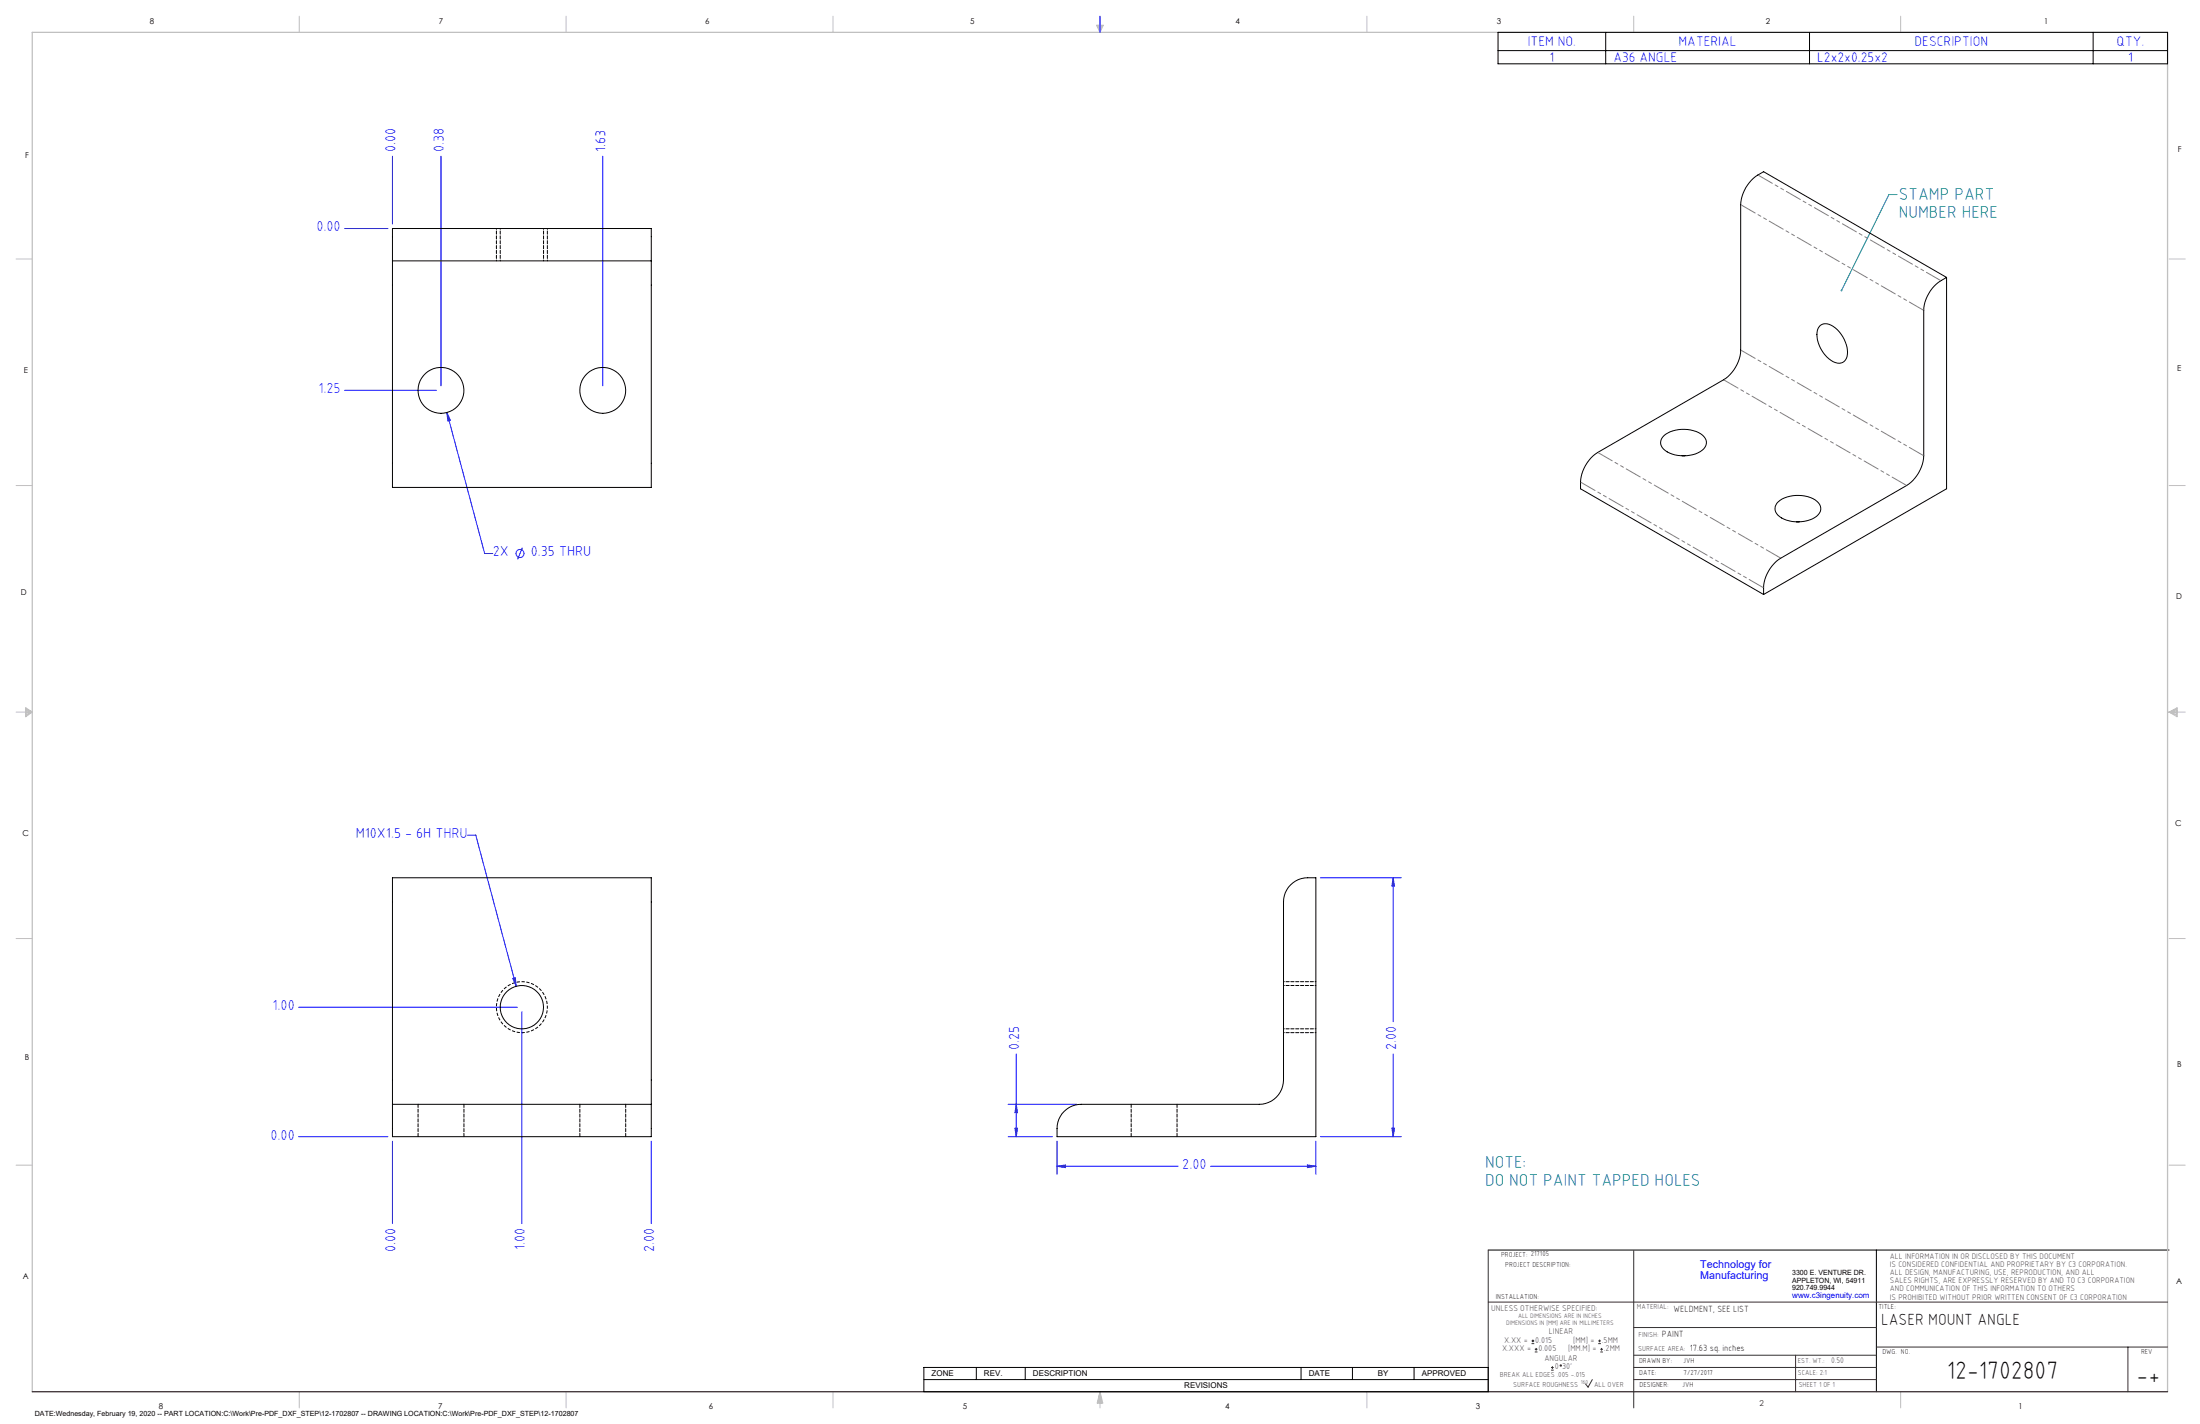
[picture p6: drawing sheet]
<svg xmlns="http://www.w3.org/2000/svg" width="864mm" height="559mm" viewBox="0 0 864 559" stroke-linecap="round" stroke-linejoin="round" font-family="sans-serif">
<g fill="none" stroke="#000" stroke-width=".39">
<path d="M588 12.7h262.9v12.3h-262.9zM588 19.9h262.9M630.3 12.7v12.3M710.3 12.7v12.3M821.7 12.7v12.3M584.2 490.5h267.3M736.6 490.5v55.6M362.7 536.6h221.5v9.5h-221.5zM383.3 536.6v4.8M402.4 536.6v4.8M510.7 536.6v4.8M530.9 536.6v4.8"/>
<path d="M555.1 536.6v4.8M362.7 541.4h221.5"/>
</g>
<g fill="none" stroke="#c0c0c0" stroke-width=".39">
<path d="M117.5 6.4v6.3M222.2 6.4v6.3M327 6.4v6.3M430.4 9.9h2.7l-1.3 2.8zM430.9 9.9l.9 2.8M431.2 9.9l.6 2.8M432.1 9.9l-.3 2.8M432.6 9.9l-.8 2.8M536.6 6.4v6.3M641.3 6.4v6.3M746.1 6.4v6.3M6.3 101.6h6.4"/>
<path d="M851.5 101.6h6.3M6.3 190.5h6.4M851.5 190.5h6.3M6.3 279.4h6.4M10.1 277.7l2.6 1.7-2.6 1.9zM10.1 278.2l2.6 1.2M10.1 278.8l2.6 .6M12.7 279.4l-2.6 1.2M12.7 279.4l-2.6 .5M851.5 279.4h6.3M851.5 279.4l3.1 .5M851.5 279.4l3.1 1.2"/>
<path d="M851.5 279.4l3.1-1.7v3.6zM854.6 278.8l-3.1 .6M854.6 278.2l-3.1 1.2M6.3 368.3h6.4M851.5 368.3h6.3M6.3 457.2h6.4M851.5 457.2h6.3M117.5 546.1v6.4M222.2 546.1v6.4M327 546.1v6.4M431.8 546.1v6.4M431.8 546.1l1.1 4.5h-2.2z"/>
<path d="M431.8 546.1l.6 4.5M431.8 546.1l-.9 4.5M431.8 546.1l-.4 4.5M431.8 546.1l.3 4.5M536.6 546.1v6.4M746.1 546.1v6.4"/>
</g>
<path d="M12.7 546.1v-533.4h838.2v533.4" fill="none" stroke="#c0c0c0" stroke-width=".5"/>
<g fill="none" stroke="#00f" stroke-width=".39">
<path d="M431.8 6.4v6.3M154.1 61.3v26.6M173.1 61.3v90.1M236.6 61.3v90.1M135.3 89.7h17M135.3 153.2h36M175.4 161.9l1.4 3.1-1 .2zM175.4 161.9l14.9 55.3h3.1M205 214.9l-1.8 4.6M183.6 327.7h3.2l15.8 59.3M518.3 344.5h31.8M546.9 344.5l.5 3.2h-1z"/>
<path d="M546.9 344.5v56.4M117.3 395.3h85.8M201.3 384l1-.3 .3 3.3zM204.9 397v83.2M398.9 413.6v32.5M546.9 413.6v32.5M395.7 433.4h27M398.9 433.4l.5 3.2h-1zM117.3 446.1h35M154.1 447.8v32.4M255.7 447.8v32.4M395.7 446.1h17.4"/>
<path d="M398.4 442.7h1l-.5 3.4zM414.9 457.7l3.3-.5v1zM414.9 447.8v13M414.9 457.7h47.6M475.2 457.7h41.3M513.2 457.2l3.3 .5-3.3 .5zM516.5 447.8v13M518.3 446.1h31.8M546.4 442.7h1l-.5 3.4z"/>
<circle cx="204.1" cy="217.2" r="1.59"/>
</g>
<path d="M584.2 490.5v55.6M641.3 490.7v61.8M584.2 511h266.7M641.3 520.9h95.3M641.3 531.8h95.3M641.3 536.6h95.3M704.8 531.8v14.3M736.6 528.6h114.3M835.3 528.6v17.5M625.1 541.4l-1.7 2.9-1-1.2M641.3 541.4h95.3" fill="none" stroke="#382c30" stroke-width=".39"/>
<path d="M12.7 546.1h838.2" fill="none" stroke="#382c30" stroke-width=".5"/>
<path d="M214.9 395.2a10 10 0 0 0-14.8-8.8 10 10 0 0 0-.7 17.2 10 10 0 0 0 15.4-7.5l.1-.9" fill="none" stroke="#000" stroke-width=".39" stroke-dasharray="1.3 .6" stroke-dashoffset=".7" stroke-linecap="butt"/>
<path d="M194.9 89.7v12.7M214.9 102.4v-12.7M516.5 385.2h-12.7M503.8 405.2h12.7" fill="none" stroke="#000" stroke-width=".39" stroke-dasharray="1.3 .6" stroke-dashoffset="-1"/>
<path d="M744.7 76.3h-3.2l-18.6 37.7" fill="none" stroke="#008080" stroke-width=".39"/>
<path d="M722.7 113.7a.35 .35 0 0 1 .5 .3 .35 .35 0 0 1-.5 .3z" fill="#008080"/>
<g fill="#00f">
<path d="M201.3 384l1.3 3-.3-3.3zM175.4 161.9l.4 3.3 1-.2z"/>
<path d="M414.9 457.7l3.3-.5v1zM513.2 457.2l3.3 .5-3.3 .5z"/>
<path d="M546.4 442.7h1l-.5 3.4zM546.9 344.5l.5 3.2h-1z"/>
<path d="M398.9 433.4l.5 3.2h-1zM398.4 442.7h1l-.5 3.4z"/>
</g>
<g fill="none" stroke="#000" stroke-width=".39">
<path d="M154.1 102.4v-12.7h101.6v12.7M154.1 102.4v88.9h101.6v-88.9M154.1 102.4h101.6M764.1 108.9a15 15 0 0 0-8.9 12.9v57.1a15 15 0 0 1-6.8 11.6l-49.4 28.5a15.1 15.1 0 0 0-6.7 14.3M764.1 108.9l-71.8-41.5a15.2 15.2 0 0 0-9 12.9v57.1a14.8 14.8 0 0 1-6.7 11.6l-49.4 28.6a15.2 15.2 0 0 0-6.8 14.2l71.9 41.5M764.1 108.9v82.9l-71.8 41.5M714.6 127.7a4.6 4.6 0 0 1 5.8 1 12.6 12.6 0 0 1 4.6 11.3 3.4 3.4 0 0 1-5.4 2 12.5 12.5 0 0 1-6.2-12.4zM653.2 171a12.8 12.8 0 0 1 15.7 .4 3.6 3.6 0 0 1-1.5 5.8 13.4 13.4 0 0 1-14.4-1 3.4 3.4 0 0 1 .2-5.2zM660.3 178.9h1.1M698.1 196.9a12.9 12.9 0 0 1 15.7 .4 3.6 3.6 0 0 1-1.5 5.8 13.3 13.3 0 0 1-14.4-.9 3.5 3.5 0 0 1 .2-5.3zM705.2 204.8h1.1M506.6 347.2a9.2 9.2 0 0 1 6.7-2.7h3.2v101.6h-101.6a11.4 11.4 0 0 1 2.8-10 9.2 9.2 0 0 1 6.7-2.7h69.9a9.6 9.6 0 0 0 9.5-9.6v-69.8a9.2 9.2 0 0 1 2.8-6.8z"/>
<path d="M154.1 433.4v12.7h101.6v-12.7M154.1 433.4v-88.9h101.6v88.9M154.1 433.4h101.6"/>
<circle cx="173.1" cy="153.2" r="9"/>
<circle cx="236.6" cy="153.2" r="9"/>
<circle cx="204.9" cy="395.3" r="8.5"/>
</g>
<path d="M164.1 433.3v12.7M227.6 433.3v12.7M444 433.3v12.7M182.1 446v-12.7M245.6 446v-12.7M462 446v-12.7" fill="none" stroke="#000" stroke-width=".39" stroke-dasharray="1.3 .6"/>
<path d="M196.4 89.7v12.7M213.4 102.4v-12.7M516.5 386.7h-12.7M503.8 403.7h12.7" fill="none" stroke="#000" stroke-width=".39" stroke-dasharray="1.3 .6" stroke-dashoffset="-1"/>
<path d="M761.9 110.1l-71.9-41.4M755.2 121.8l-71.9-41.5M755.2 178.8l-71.9-41.4M748.4 190.5l-71.8-41.5M699 219l-71.8-41.5M692.3 230.7l-71.8-41.5" fill="none" stroke="#808080" stroke-width=".39" stroke-dasharray="6.3 1.3 1.3 1.3 1.3 1.3" stroke-dashoffset="-.2"/>
<g fill="none" stroke="#382c30" stroke-width=".39">
<path d="M601.2 527.3h1.1M601.2 526.2h1.1M601.7 525.7v1M602.5 530.5h1M602.5 529.5h1M603 529v1M608.9 537.7h1M608.9 536.6h1M609.4 536.1v1.1M627.4 527.3h1M627.4 526.2h1M627.9 525.7v1"/>
<path d="M628.2 530.5h1M628.2 529.5h1M628.7 529v1"/>
<circle cx="612.7" cy="535.9" r=".27"/>
</g>
<g font-size="9.9">
<text x="764.2" y="541.1">12-1702807</text>
<text x="838.7" y="543.2">-+</text>
</g>
<g font-size="6.8" fill="#008080">
<text x="745.3" y="78.7">STAMP PART</text>
<text x="745.3" y="85.5">NUMBER HERE</text>
<text x="583" y="458.4">NOTE:</text>
<text x="583" y="465.2">DO NOT PAINT TAPPED HOLES</text>
</g>
<text font-size="6.3" x="738.4" y="519.9">LASER MOUNT ANGLE</text>
<g font-size="5.7" fill="#00f">
<text x="155.2" y="59.7" transform="rotate(-90 155.2 59.7)">0.00</text>
<text x="174.2" y="59.7" transform="rotate(-90 174.2 59.7)">0.38</text>
<text x="237.7" y="59.7" transform="rotate(-90 237.7 59.7)">1.63</text>
<text x="124.2" y="90.8">0.00</text>
<text x="125" y="154.3">1.25</text>
<text x="193.4" y="218.3">2X</text>
<text x="208.3" y="218.3">0.35 THRU</text>
<text x="139.6" y="328.8">M10X1.5 - 6H THRU</text>
<text x="107" y="396.4">1.00</text>
<text x="400.1" y="412" transform="rotate(-90 400.1 412)">0.25</text>
<text x="548" y="412" transform="rotate(-90 548 412)">2.00</text>
<text x="106.2" y="447.2">0.00</text>
<text x="464.1" y="458.8">2.00</text>
<text x="155.2" y="491.2" transform="rotate(-90 155.2 491.2)">0.00</text>
<text x="206" y="490.5" transform="rotate(-90 206 490.5)">1.00</text>
<text x="256.8" y="491.2" transform="rotate(-90 256.8 491.2)">2.00</text>
</g>
<g font-size="5.4" fill="#00f">
<text x="599.7" y="18.1">ITEM NO.</text>
<text x="658.9" y="18.1">MATERIAL</text>
<text x="751.6" y="18.1">DESCRIPTION</text>
<text x="830.8" y="18.1">QTY.</text>
<text x="608.2" y="24.3">1</text>
<text x="633.3" y="24.3">A36 ANGLE</text>
<text x="713.3" y="24.3">L2x2x0.25x2</text>
<text x="835.3" y="24.3">1</text>
</g>
<g font-size="4.2" fill="#00f">
<text x="667.4" y="497.7">Technology for</text>
<text x="667.4" y="502">Manufacturing</text>
</g>
<g font-size="3.5">
<text x="657" y="514.9">WELDMENT, SEE LIST</text>
<text x="652.4" y="524.7">PAINT</text>
<text x="663.3" y="530.1">17.63 sq. inches</text>
</g>
<g font-size="3.3" fill="#382c30">
<text x="585.4" y="514.4">UNLESS OTHERWISE SPECIFIED:</text>
<text x="590.4" y="526.8">X.XX =</text>
<text x="602.6" y="526.8">0.015</text>
<text x="608" y="523.6">LINEAR</text>
<text x="617.5" y="526.8">[MM] =</text>
<text x="628.8" y="526.8">.5MM</text>
<text x="589.6" y="530.1">X.XXX =</text>
<text x="603.9" y="530.1">0.005</text>
<text x="606.3" y="534">ANGULAR</text>
<text x="615.5" y="530.1">[MM.M] =</text>
<text x="629.6" y="530.1">.2MM</text>
<text x="610.3" y="537.3">0</text>
<text x="613.2" y="537.3">30'</text>
</g>
<g font-size="3.2">
<text x="58.8" y="9.6">8</text>
<text x="172.3" y="9.5">7</text>
<text x="276.8" y="9.5">6</text>
<text x="380.9" y="9.6">5</text>
<text x="485" y="9.5">4</text>
<text x="587.5" y="9.5">3</text>
<text x="693.1" y="9.5">2</text>
<text x="802.4" y="9.5">1</text>
<text x="854.9" y="59.8">F</text>
<text x="9.9" y="62">F</text>
<text x="9.3" y="146.5">E</text>
<text x="854.7" y="145.5">E</text>
<text x="8.2" y="233.6">D</text>
<text x="854.3" y="234.9">D</text>
<text x="8.9" y="328.1">C</text>
<text x="853.9" y="324.1">C</text>
<text x="9.7" y="415.8">B</text>
<text x="854.6" y="418.6">B</text>
<text x="9" y="502">A</text>
<text x="854.3" y="503.9">A</text>
<text x="62.3" y="552.9">8</text>
<text x="172" y="552.9">7</text>
<text x="278.3" y="552.9">6</text>
<text x="377.9" y="552.8">5</text>
<text x="481" y="552.8">4</text>
<text x="579.3" y="552.8">3</text>
<text x="792.4" y="552.8">1</text>
</g>
<g font-size="3.2" fill="#382c30">
<text x="741.9" y="494.1">ALL INFORMATION IN OR DISCLOSED BY THIS DOCUMENT</text>
<text x="741.9" y="497.3">IS CONSIDERED CONFIDENTIAL AND PROPRIETARY BY C3 CORPORATION.</text>
<text x="741.9" y="500.4">ALL DESIGN, MANUFACTURING, USE, REPRODUCTION, AND ALL</text>
<text x="741.9" y="503.6">SALES RIGHTS, ARE EXPRESSLY RESERVED BY AND TO C3 CORPORATION</text>
<text x="741.9" y="506.8">AND COMMUNICATION OF THIS INFORMATION TO OTHERS</text>
<text x="741.9" y="510">IS PROHIBITED WITHOUT PRIOR WRITTEN CONSENT OF C3 CORPORATION</text>
<text x="718.8" y="534.7">0.50</text>
<text x="690.7" y="551.6">2</text>
</g>
<text font-size="3.1" fill="#00f" x="703.5" y="509.2">www.c3ingenuity.com</text>
<g font-size="3.1">
<text x="365.7" y="540">ZONE</text>
<text x="386.3" y="540">REV.</text>
<text x="405.5" y="540">DESCRIPTION</text>
<text x="464.9" y="544.8">REVISIONS</text>
<text x="513.7" y="540">DATE</text>
<text x="540.9" y="540">BY</text>
<text x="558.1" y="540">APPROVED</text>
</g>
<g font-size="2.8">
<text x="589.2" y="493.3">PROJECT: 217105</text>
<text x="590.9" y="497.3">PROJECT DESCRIPTION:</text>
<text x="703.5" y="500.5">3300 E. VENTURE DR.</text>
<text x="703.5" y="503.3">APPLETON, WI, 54911</text>
<text x="587.1" y="509.6">INSTALLATION:</text>
<text x="703.5" y="506.2">920.749.9944</text>
<text x="737.3" y="513.8">TITLE:</text>
<text x="738.9" y="531.5">DWG. NO.</text>
<text x="840.5" y="531.3">REV</text>
<text x="643.4" y="534.9">DRAWN BY:</text>
<text x="643.5" y="539.7">DATE:</text>
<text x="660.7" y="534.7">JVH</text>
<text x="660.9" y="539.6">7/27/2017</text>
<text x="643.6" y="544.4">DESIGNER:</text>
<text x="660.3" y="544.3">JVH</text>
<text x="13.7" y="555.5">DATE:Wednesday, February 19, 2020 -- PART LOCATION:C:\Work\Pre-PDF_DXF_STEP\12-1702807 -- DRAWING LOCATION:C:\Work\Pre-PDF_DXF_STEP\12-1702807</text>
</g>
<g font-size="2.8" fill="#382c30">
<text x="642.6" y="513.8">MATERIAL:</text>
<text x="643.2" y="524.8">FINISH:</text>
<text x="643.1" y="530.1">SURFACE AREA:</text>
<text x="705.7" y="534.7">EST. WT.:</text>
<text x="705.7" y="539.7">SCALE: 2:1</text>
<text x="588.8" y="540.5">BREAK ALL EDGES .005 -.015</text>
<text x="594" y="544.2">SURFACE ROUGHNESS</text>
<text x="625.8" y="544.2">ALL OVER</text>
<text x="706.1" y="544.4">SHEET 1 OF 1</text>
</g>
<g font-size="2.5" fill="#382c30">
<text x="591.2" y="520.1">DIMENSIONS IN [MM] ARE IN MILLIMETERS</text>
<text x="595.9" y="517.3">ALL DIMENSIONS ARE IN INCHES</text>
</g>
<text font-size="2.2" fill="#382c30" x="620.6" y="542.9">160</text>
</svg>
